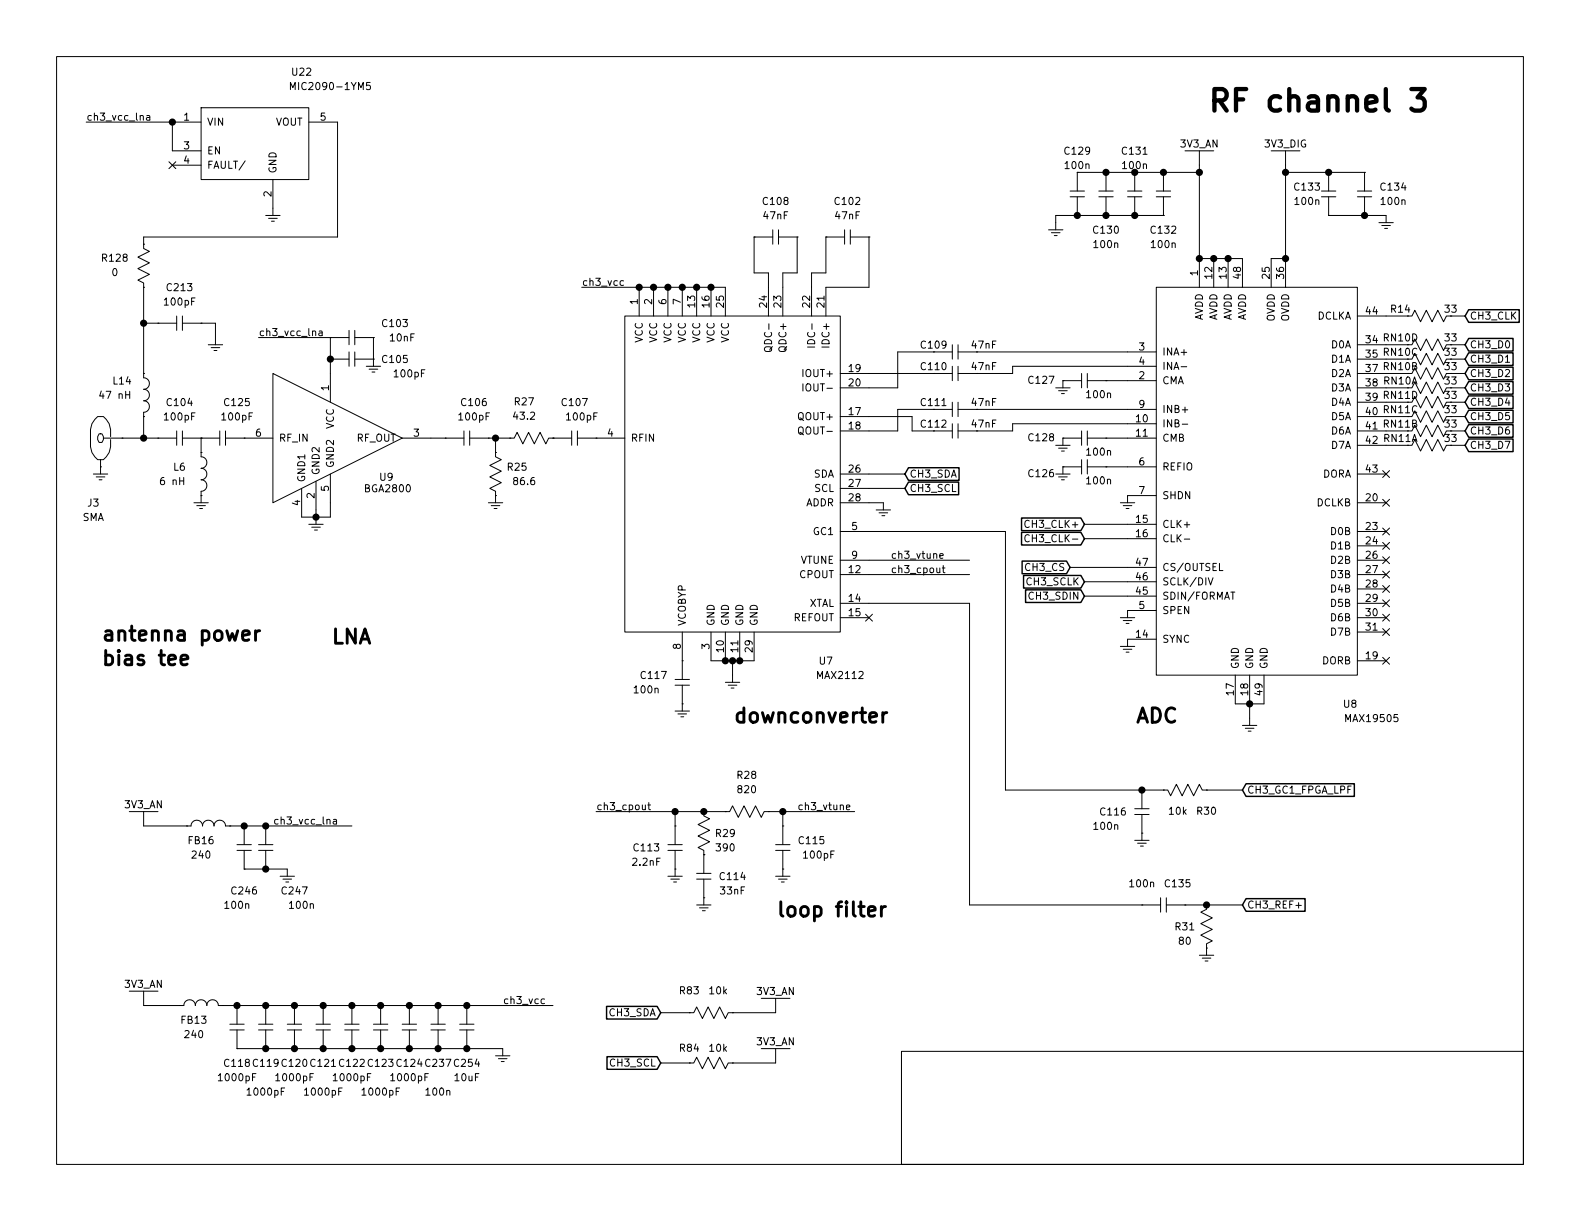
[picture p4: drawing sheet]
EESchema Schematic File Version 4
EELAYER 26 0
EELAYER END
$Descr USLetter 11000 8500
encoding utf-8
Sheet 4 11
Title ""
Date ""
Rev ""
Comp ""
Comment1 ""
Comment2 ""
Comment3 ""
Comment4 ""
$EndDescr
$Comp
L GNSS_Firehose:R R25
U 1 1
P 3450 3300
F 0 "R25" V 3400 3450 50  0000 C CNN
F 1 "86.6" V 3500 3500 50  0000 C CNN
F 2 "footprints:0402" V 3380 3300 50  0001 C CNN
F 3 "" H 3450 3300 50  0000 C CNN
	1    3450 3300
	0    1    1    0   
$EndComp
$Comp
L GNSS_Firehose:L L6
U 1 1
P 1400 3300
F 0 "L6" V 1350 3150 50  0000 C CNN
F 1 "6 nH" V 1450 3100 50  0000 C CNN
F 2 "footprints:0402" H 1400 3300 50  0001 C CNN
F 3 "" H 1400 3300 50  0000 C CNN
	1    1400 3300
	0    1    1    0   
$EndComp
$Comp
L GNSS_Firehose:R R27
U 1 1
P 3700 3050
F 0 "R27" H 3750 2800 50  0000 C CNN
F 1 "43.2" H 3750 2900 50  0000 C CNN
F 2 "footprints:0402" V 3630 3050 50  0001 C CNN
F 3 "" H 3700 3050 50  0000 C CNN
	1    3700 3050
	-1   0    0    1   
$EndComp
$Comp
L GNSS_Firehose:R R128
U 1 1
P 1000 1850
F 0 "R128" V 1050 2050 50  0000 C CNN
F 1 "0" V 950 2050 50  0000 C CNN
F 2 "footprints:0603" H 1000 1850 50  0001 C CNN
F 3 "" H 1000 1850 50  0001 C CNN
	1    1000 1850
	0    -1   -1   0   
$EndComp
$Comp
L GNSS_Firehose:SMA J3
U 1 1
P 700 3050
F 0 "J3" H 650 2600 50  0000 C CNN
F 1 "SMA" H 650 2500 50  0000 C CNN
F 2 "footprints:SMA_END_LAUNCH" H 700 3050 50  0001 C CNN
F 3 "" H 700 3050 50  0001 C CNN
	1    700  3050
	1    0    0    -1  
$EndComp
$Comp
L GNSS_Firehose:MAX2112 U7
U 1 1
P 5400 2750
F 0 "U7" H 5750 900 50  0000 C CNN
F 1 "MAX2112" H 5850 800 50  0000 C CNN
F 2 "footprints:QFN28_EP" H 5400 2750 50  0001 C CNN
F 3 "" H 5400 2750 50  0001 C CNN
	1    5400 2750
	1    0    0    -1  
$EndComp
$Comp
L GNSS_Firehose:MAX19505 U8
U 1 1
P 9050 2400
F 0 "U8" H 9400 -100 50  0000 C CNN
F 1 "MAX19505" H 9550 -200 50  0000 C CNN
F 2 "footprints:QFN48_EP" H 9000 2550 50  0001 C CNN
F 3 "" H 9000 2550 50  0001 C CNN
	1    9050 2400
	1    0    0    -1  
$EndComp
$Comp
L GNSS_Firehose:C C125
U 1 1
P 1550 3050
F 0 "C125" H 1650 3300 50  0000 C CNN
F 1 "100pF" H 1650 3200 50  0000 C CNN
F 2 "footprints:0402" H 1550 3050 50  0001 C CNN
F 3 "" H 1550 3050 50  0001 C CNN
	1    1550 3050
	1    0    0    -1  
$EndComp
$Comp
L GNSS_Firehose:C C104
U 1 1
P 1250 3050
F 0 "C104" H 1250 3300 50  0000 C CNN
F 1 "100pF" H 1250 3200 50  0000 C CNN
F 2 "footprints:0402" H 1250 3050 50  0001 C CNN
F 3 "" H 1250 3050 50  0001 C CNN
	1    1250 3050
	1    0    0    -1  
$EndComp
$Comp
L GNSS_Firehose:L L14
U 1 1
P 1000 2750
F 0 "L14" V 900 2600 50  0000 C CNN
F 1 "47 nH" V 1000 2550 50  0000 C CNN
F 2 "footprints:0402" H 1000 2750 50  0001 C CNN
F 3 "" H 1000 2750 50  0000 C CNN
	1    1000 2750
	0    1    1    0   
$EndComp
$Comp
L GNSS_Firehose:MIC2090-1YM5 U22
U 1 1
P 1750 850
F 0 "U22" H 2100 1200 50  0000 C CNN
F 1 "MIC2090-1YM5" H 2300 1100 50  0000 C CNN
F 2 "footprints:SOT-23-5" H 1750 850 50  0001 C CNN
F 3 "" H 1750 850 50  0001 C CNN
	1    1750 850 
	1    0    0    -1  
$EndComp
$Comp
L GNSS_Firehose:C C106
U 1 1
P 3250 3050
F 0 "C106" H 3300 3300 50  0000 C CNN
F 1 "100pF" H 3300 3200 50  0000 C CNN
F 2 "footprints:0402" H 3250 3050 50  0001 C CNN
F 3 "" H 3250 3050 50  0001 C CNN
	1    3250 3050
	1    0    0    -1  
$EndComp
$Comp
L GNSS_Firehose:C C107
U 1 1
P 4000 3050
F 0 "C107" H 4000 3300 50  0000 C CNN
F 1 "100pF" H 4050 3200 50  0000 C CNN
F 2 "footprints:0402" H 4000 3050 50  0001 C CNN
F 3 "" H 4000 3050 50  0001 C CNN
	1    4000 3050
	1    0    0    -1  
$EndComp
$Comp
L GNSS_Firehose:GND #PWR065
U 1 1
P 1400 3500
F 0 "#PWR065" H 1600 3400 50  0001 C CNN
F 1 "GND" H 1600 3300 50  0001 C CNN
F 2 "" H 1400 3500 50  0001 C CNN
F 3 "" H 1400 3500 50  0001 C CNN
	1    1400 3500
	1    0    0    -1  
$EndComp
$Comp
L GNSS_Firehose:GND #PWR066
U 1 1
P 700 3300
F 0 "#PWR066" H 900 3200 50  0001 C CNN
F 1 "GND" H 900 3100 50  0001 C CNN
F 2 "" H 700 3300 50  0001 C CNN
F 3 "" H 700 3300 50  0001 C CNN
	1    700  3300
	1    0    0    -1  
$EndComp
$Comp
L GNSS_Firehose:GND #PWR067
U 1 1
P 1900 1500
F 0 "#PWR067" H 2100 1400 50  0001 C CNN
F 1 "GND" H 2100 1300 50  0001 C CNN
F 2 "" H 1900 1500 50  0001 C CNN
F 3 "" H 1900 1500 50  0001 C CNN
	1    1900 1500
	1    0    0    -1  
$EndComp
$Comp
L GNSS_Firehose:GND #PWR068
U 1 1
P 2200 3650
F 0 "#PWR068" H 2400 3550 50  0001 C CNN
F 1 "GND" H 2400 3450 50  0001 C CNN
F 2 "" H 2200 3650 50  0001 C CNN
F 3 "" H 2200 3650 50  0001 C CNN
	1    2200 3650
	1    0    0    -1  
$EndComp
$Comp
L GNSS_Firehose:GND #PWR069
U 1 1
P 3450 3500
F 0 "#PWR069" H 3650 3400 50  0001 C CNN
F 1 "GND" H 3650 3300 50  0001 C CNN
F 2 "" H 3450 3500 50  0001 C CNN
F 3 "" H 3450 3500 50  0001 C CNN
	1    3450 3500
	1    0    0    -1  
$EndComp
$Comp
L GNSS_Firehose:GND #PWR070
U 1 1
P 5100 4750
F 0 "#PWR070" H 5300 4650 50  0001 C CNN
F 1 "GND" H 5300 4550 50  0001 C CNN
F 2 "" H 5100 4750 50  0001 C CNN
F 3 "" H 5100 4750 50  0001 C CNN
	1    5100 4750
	1    0    0    -1  
$EndComp
$Comp
L GNSS_Firehose:GND #PWR071
U 1 1
P 8700 5050
F 0 "#PWR071" H 8900 4950 50  0001 C CNN
F 1 "GND" H 8900 4850 50  0001 C CNN
F 2 "" H 8700 5050 50  0001 C CNN
F 3 "" H 8700 5050 50  0001 C CNN
	1    8700 5050
	1    0    0    -1  
$EndComp
NoConn ~ 1200 1150
Text Label 600  850  0    50   ~ 0
ch3_vcc_lna
$Comp
L GNSS_Firehose:C C105
U 1 1
P 2450 2500
F 0 "C105" H 2750 2500 50  0000 C CNN
F 1 "100pF" H 2850 2400 50  0000 C CNN
F 2 "footprints:0402" H 2450 2500 50  0001 C CNN
F 3 "" H 2450 2500 50  0001 C CNN
	1    2450 2500
	1    0    0    -1  
$EndComp
$Comp
L GNSS_Firehose:C C103
U 1 1
P 2450 2350
F 0 "C103" H 2750 2450 50  0000 C CNN
F 1 "10nF" H 2800 2350 50  0000 C CNN
F 2 "footprints:0402" H 2450 2350 50  0001 C CNN
F 3 "" H 2450 2350 50  0001 C CNN
	1    2450 2350
	1    0    0    -1  
$EndComp
$Comp
L GNSS_Firehose:GND #PWR072
U 1 1
P 2600 2550
F 0 "#PWR072" H 2800 2450 50  0001 C CNN
F 1 "GND" H 2800 2350 50  0001 C CNN
F 2 "" H 2600 2550 50  0001 C CNN
F 3 "" H 2600 2550 50  0001 C CNN
	1    2600 2550
	1    0    0    -1  
$EndComp
$Comp
L GNSS_Firehose:C C108
U 1 1
P 5400 1650
F 0 "C108" H 5400 1900 50  0000 C CNN
F 1 "47nF" H 5400 1800 50  0000 C CNN
F 2 "footprints:0402" H 5400 1650 50  0001 C CNN
F 3 "" H 5400 1650 50  0001 C CNN
	1    5400 1650
	1    0    0    -1  
$EndComp
$Comp
L GNSS_Firehose:C C102
U 1 1
P 5900 1650
F 0 "C102" H 5900 1900 50  0000 C CNN
F 1 "47nF" H 5900 1800 50  0000 C CNN
F 2 "footprints:0402" H 5900 1650 50  0001 C CNN
F 3 "" H 5900 1650 50  0001 C CNN
	1    5900 1650
	1    0    0    -1  
$EndComp
$Comp
L GNSS_Firehose:C C109
U 1 1
P 6650 2450
F 0 "C109" H 6500 2500 50  0000 C CNN
F 1 "47nF" H 6850 2500 50  0000 C CNN
F 2 "footprints:0402" H 6650 2450 50  0001 C CNN
F 3 "" H 6650 2450 50  0001 C CNN
	1    6650 2450
	1    0    0    -1  
$EndComp
$Comp
L GNSS_Firehose:C C110
U 1 1
P 6650 2600
F 0 "C110" H 6500 2650 50  0000 C CNN
F 1 "47nF" H 6850 2650 50  0000 C CNN
F 2 "footprints:0402" H 6650 2600 50  0001 C CNN
F 3 "" H 6650 2600 50  0001 C CNN
	1    6650 2600
	1    0    0    -1  
$EndComp
$Comp
L GNSS_Firehose:C C111
U 1 1
P 6650 2850
F 0 "C111" H 6500 2900 50  0000 C CNN
F 1 "47nF" H 6850 2900 50  0000 C CNN
F 2 "footprints:0402" H 6650 2850 50  0001 C CNN
F 3 "" H 6650 2850 50  0001 C CNN
	1    6650 2850
	1    0    0    -1  
$EndComp
$Comp
L GNSS_Firehose:C C112
U 1 1
P 6650 3000
F 0 "C112" H 6500 3050 50  0000 C CNN
F 1 "47nF" H 6850 3050 50  0000 C CNN
F 2 "footprints:0402" H 6650 3000 50  0001 C CNN
F 3 "" H 6650 3000 50  0001 C CNN
	1    6650 3000
	1    0    0    -1  
$EndComp
$Comp
L GNSS_Firehose:C C117
U 1 1
P 4750 4750
F 0 "C117" V 4700 4550 50  0000 C CNN
F 1 "100n" V 4800 4500 50  0000 C CNN
F 2 "footprints:0402" H 4750 4750 50  0001 C CNN
F 3 "" H 4750 4750 50  0001 C CNN
	1    4750 4750
	0    1    1    0   
$EndComp
$Comp
L GNSS_Firehose:GND #PWR073
U 1 1
P 6150 3550
F 0 "#PWR073" H 6350 3450 50  0001 C CNN
F 1 "GND" H 6350 3350 50  0001 C CNN
F 2 "" H 6150 3550 50  0001 C CNN
F 3 "" H 6150 3550 50  0001 C CNN
	1    6150 3550
	1    0    0    -1  
$EndComp
$Comp
L GNSS_Firehose:GND #PWR074
U 1 1
P 4750 4950
F 0 "#PWR074" H 4950 4850 50  0001 C CNN
F 1 "GND" H 4950 4750 50  0001 C CNN
F 2 "" H 4750 4950 50  0001 C CNN
F 3 "" H 4750 4950 50  0001 C CNN
	1    4750 4950
	1    0    0    -1  
$EndComp
Text Label 6200 3900 0    50   ~ 0
ch3_vtune
Text Label 6200 4000 0    50   ~ 0
ch3_cpout
$Comp
L GNSS_Firehose:C C127
U 1 1
P 7550 2650
F 0 "C127" H 7850 2650 50  0000 C CNN
F 1 "100n" H 7450 2750 50  0000 C CNN
F 2 "footprints:0402" H 7550 2650 50  0001 C CNN
F 3 "" H 7550 2650 50  0001 C CNN
	1    7550 2650
	-1   0    0    1   
$EndComp
$Comp
L GNSS_Firehose:C C128
U 1 1
P 7550 3050
F 0 "C128" H 7850 3050 50  0000 C CNN
F 1 "100n" H 7450 3150 50  0000 C CNN
F 2 "footprints:0402" H 7550 3050 50  0001 C CNN
F 3 "" H 7550 3050 50  0001 C CNN
	1    7550 3050
	-1   0    0    1   
$EndComp
$Comp
L GNSS_Firehose:C C126
U 1 1
P 7550 3250
F 0 "C126" H 7850 3300 50  0000 C CNN
F 1 "100n" H 7450 3350 50  0000 C CNN
F 2 "footprints:0402" H 7550 3250 50  0001 C CNN
F 3 "" H 7550 3250 50  0001 C CNN
	1    7550 3250
	-1   0    0    1   
$EndComp
$Comp
L GNSS_Firehose:GND #PWR075
U 1 1
P 7400 3300
F 0 "#PWR075" H 7600 3200 50  0001 C CNN
F 1 "GND" H 7600 3100 50  0001 C CNN
F 2 "" H 7400 3300 50  0001 C CNN
F 3 "" H 7400 3300 50  0001 C CNN
	1    7400 3300
	1    0    0    -1  
$EndComp
$Comp
L GNSS_Firehose:GND #PWR076
U 1 1
P 7400 3100
F 0 "#PWR076" H 7600 3000 50  0001 C CNN
F 1 "GND" H 7600 2900 50  0001 C CNN
F 2 "" H 7400 3100 50  0001 C CNN
F 3 "" H 7400 3100 50  0001 C CNN
	1    7400 3100
	1    0    0    -1  
$EndComp
$Comp
L GNSS_Firehose:GND #PWR077
U 1 1
P 7400 2700
F 0 "#PWR077" H 7600 2600 50  0001 C CNN
F 1 "GND" H 7600 2500 50  0001 C CNN
F 2 "" H 7400 2700 50  0001 C CNN
F 3 "" H 7400 2700 50  0001 C CNN
	1    7400 2700
	1    0    0    -1  
$EndComp
$Comp
L GNSS_Firehose:GND #PWR078
U 1 1
P 7850 3500
F 0 "#PWR078" H 8050 3400 50  0001 C CNN
F 1 "GND" H 8050 3300 50  0001 C CNN
F 2 "" H 7850 3500 50  0001 C CNN
F 3 "" H 7850 3500 50  0001 C CNN
	1    7850 3500
	1    0    0    -1  
$EndComp
$Comp
L GNSS_Firehose:GND #PWR079
U 1 1
P 7850 4300
F 0 "#PWR079" H 8050 4200 50  0001 C CNN
F 1 "GND" H 8050 4100 50  0001 C CNN
F 2 "" H 7850 4300 50  0001 C CNN
F 3 "" H 7850 4300 50  0001 C CNN
	1    7850 4300
	1    0    0    -1  
$EndComp
$Comp
L GNSS_Firehose:GND #PWR080
U 1 1
P 7850 4500
F 0 "#PWR080" H 8050 4400 50  0001 C CNN
F 1 "GND" H 8050 4300 50  0001 C CNN
F 2 "" H 7850 4500 50  0001 C CNN
F 3 "" H 7850 4500 50  0001 C CNN
	1    7850 4500
	1    0    0    -1  
$EndComp
NoConn ~ 9650 3300
NoConn ~ 9650 3500
NoConn ~ 9650 3700
NoConn ~ 9650 3800
NoConn ~ 9650 3900
NoConn ~ 9650 4000
NoConn ~ 9650 4100
NoConn ~ 9650 4200
NoConn ~ 9650 4300
NoConn ~ 9650 4400
NoConn ~ 9650 4600
Text Label 4050 2000 0    50   ~ 0
ch3_vcc
Text Label 1800 2350 0    50   ~ 0
ch3_vcc_lna
$Comp
L GNSS_Firehose:L FB16
U 1 1
P 1450 5750
F 0 "FB16" H 1400 5650 50  0000 C CNN
F 1 "240" H 1400 5550 50  0000 C CNN
F 2 "footprints:0603" H 1450 5750 50  0001 C CNN
F 3 "" H 1450 5750 50  0000 C CNN
	1    1450 5750
	1    0    0    -1  
$EndComp
$Comp
L GNSS_Firehose:C C246
U 1 1
P 1700 5900
F 0 "C246" V 2000 5900 50  0000 C CNN
F 1 "100n" V 2100 5850 50  0000 C CNN
F 2 "footprints:0402" H 1700 5900 50  0001 C CNN
F 3 "" H 1700 5900 50  0001 C CNN
	1    1700 5900
	0    1    1    0   
$EndComp
$Comp
L GNSS_Firehose:C C247
U 1 1
P 1850 5900
F 0 "C247" V 2150 6100 50  0000 C CNN
F 1 "100n" V 2250 6150 50  0000 C CNN
F 2 "footprints:0402" H 1850 5900 50  0001 C CNN
F 3 "" H 1850 5900 50  0001 C CNN
	1    1850 5900
	0    1    1    0   
$EndComp
$Comp
L GNSS_Firehose:C C113
U 1 1
P 4700 5900
F 0 "C113" V 4700 5700 50  0000 C CNN
F 1 "2.2nF" V 4800 5700 50  0000 C CNN
F 2 "footprints:0402" H 4700 5900 50  0001 C CNN
F 3 "" H 4700 5900 50  0001 C CNN
	1    4700 5900
	0    1    1    0   
$EndComp
$Comp
L GNSS_Firehose:C C114
U 1 1
P 4900 6100
F 0 "C114" V 4900 6300 50  0000 C CNN
F 1 "33nF" V 5000 6300 50  0000 C CNN
F 2 "footprints:0402" H 4900 6100 50  0001 C CNN
F 3 "" H 4900 6100 50  0001 C CNN
	1    4900 6100
	0    1    1    0   
$EndComp
$Comp
L GNSS_Firehose:C C115
U 1 1
P 5450 5900
F 0 "C115" V 5400 6100 50  0000 C CNN
F 1 "100pF" V 5500 6150 50  0000 C CNN
F 2 "footprints:0402" H 5450 5900 50  0001 C CNN
F 3 "" H 5450 5900 50  0001 C CNN
	1    5450 5900
	0    1    1    0   
$EndComp
$Comp
L GNSS_Firehose:R R29
U 1 1
P 4900 5800
F 0 "R29" V 4900 5950 50  0000 C CNN
F 1 "390" V 5000 5950 50  0000 C CNN
F 2 "footprints:0402" V 4830 5800 50  0001 C CNN
F 3 "" H 4900 5800 50  0000 C CNN
	1    4900 5800
	0    1    1    0   
$EndComp
$Comp
L GNSS_Firehose:R R28
U 1 1
P 5200 5650
F 0 "R28" H 5200 5400 50  0000 C CNN
F 1 "820" H 5200 5500 50  0000 C CNN
F 2 "footprints:0402" V 5130 5650 50  0001 C CNN
F 3 "" H 5200 5650 50  0000 C CNN
	1    5200 5650
	-1   0    0    1   
$EndComp
$Comp
L GNSS_Firehose:GND #PWR081
U 1 1
P 2000 6100
F 0 "#PWR081" H 2200 6000 50  0001 C CNN
F 1 "GND" H 2200 5900 50  0001 C CNN
F 2 "" H 2000 6100 50  0001 C CNN
F 3 "" H 2000 6100 50  0001 C CNN
	1    2000 6100
	1    0    0    -1  
$EndComp
$Comp
L GNSS_Firehose:GND #PWR082
U 1 1
P 4900 6300
F 0 "#PWR082" H 5100 6200 50  0001 C CNN
F 1 "GND" H 5100 6100 50  0001 C CNN
F 2 "" H 4900 6300 50  0001 C CNN
F 3 "" H 4900 6300 50  0001 C CNN
	1    4900 6300
	1    0    0    -1  
$EndComp
$Comp
L GNSS_Firehose:GND #PWR083
U 1 1
P 5450 6100
F 0 "#PWR083" H 5650 6000 50  0001 C CNN
F 1 "GND" H 5650 5900 50  0001 C CNN
F 2 "" H 5450 6100 50  0001 C CNN
F 3 "" H 5450 6100 50  0001 C CNN
	1    5450 6100
	1    0    0    -1  
$EndComp
$Comp
L GNSS_Firehose:GND #PWR084
U 1 1
P 4700 6100
F 0 "#PWR084" H 4900 6000 50  0001 C CNN
F 1 "GND" H 4900 5900 50  0001 C CNN
F 2 "" H 4700 6100 50  0001 C CNN
F 3 "" H 4700 6100 50  0001 C CNN
	1    4700 6100
	1    0    0    -1  
$EndComp
$Comp
L GNSS_Firehose:R R30
U 1 1
P 8250 5500
F 0 "R30" H 8400 5650 50  0000 C CNN
F 1 "10k" H 8200 5650 50  0000 C CNN
F 2 "footprints:0402" V 8180 5500 50  0001 C CNN
F 3 "" H 8250 5500 50  0000 C CNN
	1    8250 5500
	1    0    0    1   
$EndComp
$Comp
L GNSS_Firehose:C C116
U 1 1
P 7950 5650
F 0 "C116" V 7950 5850 50  0000 C CNN
F 1 "100n" V 8050 5900 50  0000 C CNN
F 2 "footprints:0402" H 7950 5650 50  0001 C CNN
F 3 "" H 7950 5650 50  0001 C CNN
	1    7950 5650
	0    -1   1    0   
$EndComp
$Comp
L GNSS_Firehose:R R31
U 1 1
P 8400 6450
F 0 "R31" V 8400 6600 50  0000 C CNN
F 1 "80" V 8500 6600 50  0000 C CNN
F 2 "footprints:0402" V 8330 6450 50  0001 C CNN
F 3 "" H 8400 6450 50  0000 C CNN
	1    8400 6450
	0    -1   1    0   
$EndComp
$Comp
L GNSS_Firehose:C C135
U 1 1
P 8100 6300
F 0 "C135" H 8000 6450 50  0000 C CNN
F 1 "100n" H 8250 6450 50  0000 C CNN
F 2 "footprints:0402" H 8100 6300 50  0001 C CNN
F 3 "" H 8100 6300 50  0001 C CNN
	1    8100 6300
	-1   0    0    -1  
$EndComp
$Comp
L GNSS_Firehose:R R83
U 1 1
P 4950 7050
F 0 "R83" H 5100 6900 50  0000 C CNN
F 1 "10k" H 4900 6900 50  0000 C CNN
F 2 "footprints:0402" V 4880 7050 50  0001 C CNN
F 3 "" H 4950 7050 50  0000 C CNN
	1    4950 7050
	-1   0    0    1   
$EndComp
$Comp
L GNSS_Firehose:R R84
U 1 1
P 4950 7400
F 0 "R84" H 5100 7300 50  0000 C CNN
F 1 "10k" H 4900 7300 50  0000 C CNN
F 2 "footprints:0402" V 4880 7400 50  0001 C CNN
F 3 "" H 4950 7400 50  0000 C CNN
	1    4950 7400
	-1   0    0    1   
$EndComp
$Comp
L GNSS_Firehose:L FB13
U 1 1
P 1400 7000
F 0 "FB13" H 1350 6900 50  0000 C CNN
F 1 "240" H 1350 6800 50  0000 C CNN
F 2 "footprints:0603" H 1400 7000 50  0001 C CNN
F 3 "" H 1400 7000 50  0000 C CNN
	1    1400 7000
	1    0    0    -1  
$EndComp
$Comp
L GNSS_Firehose:C C118
U 1 1
P 1650 7150
F 0 "C118" V 1900 7150 50  0000 C CNN
F 1 "1000pF" V 2000 7150 50  0000 C CNN
F 2 "footprints:0402" H 1650 7150 50  0001 C CNN
F 3 "" H 1650 7150 50  0001 C CNN
	1    1650 7150
	0    1    1    0   
$EndComp
$Comp
L GNSS_Firehose:C C119
U 1 1
P 1850 7150
F 0 "C119" V 2100 7150 50  0000 C CNN
F 1 "1000pF" V 2300 7150 50  0000 C CNN
F 2 "footprints:0402" H 1850 7150 50  0001 C CNN
F 3 "" H 1850 7150 50  0001 C CNN
	1    1850 7150
	0    1    1    0   
$EndComp
$Comp
L GNSS_Firehose:C C120
U 1 1
P 2050 7150
F 0 "C120" V 2300 7150 50  0000 C CNN
F 1 "1000pF" V 2400 7150 50  0000 C CNN
F 2 "footprints:0402" H 2050 7150 50  0001 C CNN
F 3 "" H 2050 7150 50  0001 C CNN
	1    2050 7150
	0    1    1    0   
$EndComp
$Comp
L GNSS_Firehose:C C121
U 1 1
P 2250 7150
F 0 "C121" V 2500 7150 50  0000 C CNN
F 1 "1000pF" V 2700 7150 50  0000 C CNN
F 2 "footprints:0402" H 2250 7150 50  0001 C CNN
F 3 "" H 2250 7150 50  0001 C CNN
	1    2250 7150
	0    1    1    0   
$EndComp
$Comp
L GNSS_Firehose:C C122
U 1 1
P 2450 7150
F 0 "C122" V 2700 7150 50  0000 C CNN
F 1 "1000pF" V 2800 7150 50  0000 C CNN
F 2 "footprints:0402" H 2450 7150 50  0001 C CNN
F 3 "" H 2450 7150 50  0001 C CNN
	1    2450 7150
	0    1    1    0   
$EndComp
$Comp
L GNSS_Firehose:C C123
U 1 1
P 2650 7150
F 0 "C123" V 2900 7150 50  0000 C CNN
F 1 "1000pF" V 3100 7150 50  0000 C CNN
F 2 "footprints:0402" H 2650 7150 50  0001 C CNN
F 3 "" H 2650 7150 50  0001 C CNN
	1    2650 7150
	0    1    1    0   
$EndComp
$Comp
L GNSS_Firehose:C C124
U 1 1
P 2850 7150
F 0 "C124" V 3100 7150 50  0000 C CNN
F 1 "1000pF" V 3200 7150 50  0000 C CNN
F 2 "footprints:0402" H 2850 7150 50  0001 C CNN
F 3 "" H 2850 7150 50  0001 C CNN
	1    2850 7150
	0    1    1    0   
$EndComp
$Comp
L GNSS_Firehose:C C129
U 1 1
P 7500 1350
F 0 "C129" V 7200 1350 50  0000 C CNN
F 1 "100n" V 7300 1350 50  0000 C CNN
F 2 "footprints:0402" H 7500 1350 50  0001 C CNN
F 3 "" H 7500 1350 50  0001 C CNN
	1    7500 1350
	0    1    1    0   
$EndComp
$Comp
L GNSS_Firehose:C C130
U 1 1
P 7700 1350
F 0 "C130" V 7950 1350 50  0000 C CNN
F 1 "100n" V 8050 1350 50  0000 C CNN
F 2 "footprints:0402" H 7700 1350 50  0001 C CNN
F 3 "" H 7700 1350 50  0001 C CNN
	1    7700 1350
	0    1    1    0   
$EndComp
$Comp
L GNSS_Firehose:C C131
U 1 1
P 7900 1350
F 0 "C131" V 7600 1350 50  0000 C CNN
F 1 "100n" V 7700 1350 50  0000 C CNN
F 2 "footprints:0402" H 7900 1350 50  0001 C CNN
F 3 "" H 7900 1350 50  0001 C CNN
	1    7900 1350
	0    1    1    0   
$EndComp
$Comp
L GNSS_Firehose:C C132
U 1 1
P 8100 1350
F 0 "C132" V 8350 1350 50  0000 C CNN
F 1 "100n" V 8450 1350 50  0000 C CNN
F 2 "footprints:0402" H 8100 1350 50  0001 C CNN
F 3 "" H 8100 1350 50  0001 C CNN
	1    8100 1350
	0    1    1    0   
$EndComp
$Comp
L GNSS_Firehose:C C133
U 1 1
P 9250 1350
F 0 "C133" V 9200 1200 50  0000 C CNN
F 1 "100n" V 9300 1200 50  0000 C CNN
F 2 "footprints:0402" H 9250 1350 50  0001 C CNN
F 3 "" H 9250 1350 50  0001 C CNN
	1    9250 1350
	0    1    1    0   
$EndComp
$Comp
L GNSS_Firehose:C C134
U 1 1
P 9500 1350
F 0 "C134" V 9450 1550 50  0000 C CNN
F 1 "100n" V 9550 1550 50  0000 C CNN
F 2 "footprints:0402" H 9500 1350 50  0001 C CNN
F 3 "" H 9500 1350 50  0001 C CNN
	1    9500 1350
	0    1    1    0   
$EndComp
Text Label 1900 5750 0    50   ~ 0
ch3_vcc_lna
Text Label 4150 5650 0    50   ~ 0
ch3_cpout
Text Label 5550 5650 0    50   ~ 0
ch3_vtune
$Comp
L GNSS_Firehose:GND #PWR085
U 1 1
P 3500 7350
F 0 "#PWR085" H 3700 7250 50  0001 C CNN
F 1 "GND" H 3700 7150 50  0001 C CNN
F 2 "" H 3500 7350 50  0001 C CNN
F 3 "" H 3500 7350 50  0001 C CNN
	1    3500 7350
	1    0    0    -1  
$EndComp
$Comp
L GNSS_Firehose:GND #PWR086
U 1 1
P 7350 1600
F 0 "#PWR086" H 7550 1500 50  0001 C CNN
F 1 "GND" H 7550 1400 50  0001 C CNN
F 2 "" H 7350 1600 50  0001 C CNN
F 3 "" H 7350 1600 50  0001 C CNN
	1    7350 1600
	1    0    0    -1  
$EndComp
$Comp
L GNSS_Firehose:GND #PWR087
U 1 1
P 9650 1550
F 0 "#PWR087" H 9850 1450 50  0001 C CNN
F 1 "GND" H 9850 1350 50  0001 C CNN
F 2 "" H 9650 1550 50  0001 C CNN
F 3 "" H 9650 1550 50  0001 C CNN
	1    9650 1550
	1    0    0    -1  
$EndComp
Text Notes 700  4650 0    100  ~ 20
antenna power\nbias tee
Text Notes 2300 4500 0    100  ~ 20
LNA
Text Notes 5100 5050 0    100  ~ 20
downconverter
Text Notes 7900 5050 0    100  ~ 20
ADC
Text Notes 5400 6400 0    100  ~ 20
loop filter
Text Label 3500 7000 0    50   ~ 0
ch3_vcc
Wire Wire Line
	1000 2900 1000 3050
Connection ~ 1000 3050
Wire Wire Line
	1000 2000 1000 2250
Wire Wire Line
	1000 1650 2350 1650
Wire Wire Line
	2350 1650 2350 850 
Wire Wire Line
	1400 3050 1400 3150
Wire Wire Line
	3400 3050 3450 3050
Wire Wire Line
	3450 3150 3450 3050
Connection ~ 3450 3050
Wire Wire Line
	1200 850  1200 1050
Connection ~ 1200 850 
Wire Wire Line
	850  3050 1000 3050
Wire Wire Line
	600  850  1200 850 
Wire Wire Line
	3000 3050 3100 3050
Wire Wire Line
	4950 4600 5050 4600
Connection ~ 5050 4600
Connection ~ 5150 4600
Wire Wire Line
	5100 4700 5100 4600
Connection ~ 5100 4600
Wire Wire Line
	4050 2000 4450 2000
Connection ~ 4950 2000
Connection ~ 4850 2000
Connection ~ 4750 2000
Connection ~ 4650 2000
Connection ~ 4550 2000
Connection ~ 4450 2000
Wire Wire Line
	6050 3500 6150 3500
Wire Wire Line
	6050 3700 7000 3700
Wire Wire Line
	6050 3900 6750 3900
Wire Wire Line
	6050 4000 6750 4000
Wire Wire Line
	6050 4200 6750 4200
Wire Wire Line
	7050 2550 7850 2550
Wire Wire Line
	7050 2950 7850 2950
Wire Wire Line
	7850 2650 7700 2650
Wire Wire Line
	7700 3050 7850 3050
Wire Wire Line
	7700 3250 7850 3250
Wire Wire Line
	6050 2700 6250 2700
Wire Wire Line
	6250 2700 6250 2450
Wire Wire Line
	6250 2450 6500 2450
Wire Wire Line
	6050 2600 6500 2600
Wire Wire Line
	6050 3000 6250 3000
Wire Wire Line
	6250 3000 6250 2850
Wire Wire Line
	6250 2850 6500 2850
Wire Wire Line
	6050 2900 6350 2900
Wire Wire Line
	6350 2900 6350 3000
Wire Wire Line
	6350 3000 6500 3000
Connection ~ 8450 1800
Connection ~ 8550 1800
Connection ~ 8950 1800
Wire Wire Line
	8600 4900 8700 4900
Connection ~ 8700 4900
Wire Wire Line
	8700 4900 8700 5000
Wire Wire Line
	6800 2600 7050 2600
Wire Wire Line
	6800 3000 7050 3000
Wire Wire Line
	7850 2450 6800 2450
Wire Wire Line
	6800 2850 7850 2850
Wire Wire Line
	5350 2000 5350 1900
Wire Wire Line
	5350 1900 5250 1900
Wire Wire Line
	5250 1900 5250 1650
Wire Wire Line
	5550 1650 5550 1900
Wire Wire Line
	5550 1900 5450 1900
Wire Wire Line
	5450 1900 5450 2000
Wire Wire Line
	5650 2000 5650 1900
Wire Wire Line
	5650 1900 5750 1900
Wire Wire Line
	5750 1900 5750 1650
Wire Wire Line
	5750 2000 6050 2000
Wire Wire Line
	6050 2000 6050 1650
Wire Wire Line
	1700 6050 1850 6050
Connection ~ 1850 6050
Wire Wire Line
	1600 5750 1700 5750
Connection ~ 1700 5750
Wire Wire Line
	4150 5650 4700 5650
Connection ~ 4700 5650
Connection ~ 4900 5650
Wire Wire Line
	5350 5650 5450 5650
Connection ~ 5450 5650
Wire Wire Line
	1550 7000 1650 7000
Connection ~ 1650 7000
Connection ~ 1850 7000
Connection ~ 2050 7000
Connection ~ 2850 7000
Connection ~ 2250 7000
Connection ~ 2450 7000
Wire Wire Line
	1650 7300 1850 7300
Connection ~ 1850 7300
Connection ~ 2050 7300
Connection ~ 2250 7300
Connection ~ 2450 7300
Connection ~ 2650 7300
Connection ~ 7700 1200
Connection ~ 7900 1200
Connection ~ 7700 1500
Connection ~ 7900 1500
Connection ~ 9250 1200
Wire Wire Line
	9250 1500 9500 1500
Connection ~ 9500 1500
Connection ~ 1850 5750
Connection ~ 2650 7000
Connection ~ 8400 6300
Wire Wire Line
	6750 6300 7950 6300
Wire Wire Line
	7000 5500 7950 5500
Connection ~ 7950 5500
$Comp
L GNSS_Firehose:GND #PWR088
U 1 1
P 7950 5850
F 0 "#PWR088" H 8150 5750 50  0001 C CNN
F 1 "GND" H 8150 5650 50  0001 C CNN
F 2 "" H 7950 5850 50  0001 C CNN
F 3 "" H 7950 5850 50  0001 C CNN
	1    7950 5850
	-1   0    0    -1  
$EndComp
$Comp
L GNSS_Firehose:GND #PWR089
U 1 1
P 8400 6650
F 0 "#PWR089" H 8600 6550 50  0001 C CNN
F 1 "GND" H 8600 6450 50  0001 C CNN
F 2 "" H 8400 6650 50  0001 C CNN
F 3 "" H 8400 6650 50  0001 C CNN
	1    8400 6650
	-1   0    0    -1  
$EndComp
Wire Wire Line
	7050 2600 7050 2550
Wire Wire Line
	7050 3000 7050 2950
Wire Wire Line
	1000 1700 1000 1650
Wire Wire Line
	2600 2500 2600 2350
Wire Wire Line
	2300 2350 2300 2500
Connection ~ 2300 2500
Wire Wire Line
	2300 2350 1800 2350
Wire Wire Line
	2100 3600 2200 3600
Wire Wire Line
	2200 3600 2200 3550
Wire Wire Line
	2300 3600 2300 3500
Connection ~ 2200 3600
Connection ~ 2850 7300
Text Notes 8400 800  0    150  ~ 30
RF channel 3
Text GLabel 4600 7050 0    50   Input ~ 0
CH3_SDA
Wire Wire Line
	4600 7050 4800 7050
Wire Wire Line
	1250 7000 1000 7000
$Comp
L GNSS_Firehose:VCC_3V3_AN #PWR090
U 1 1
P 1000 7000
F 0 "#PWR090" H 1180 6770 50  0001 C CNN
F 1 "VCC_3V3_AN" H 1130 6870 50  0001 C CNN
F 2 "" H 1000 7000 50  0001 C CNN
F 3 "" H 1000 7000 50  0001 C CNN
	1    1000 7000
	1    0    0    -1  
$EndComp
$Comp
L GNSS_Firehose:VCC_3V3_AN #PWR091
U 1 1
P 1000 5750
F 0 "#PWR091" H 1180 5520 50  0001 C CNN
F 1 "VCC_3V3_AN" H 1130 5620 50  0001 C CNN
F 2 "" H 1000 5750 50  0001 C CNN
F 3 "" H 1000 5750 50  0001 C CNN
	1    1000 5750
	1    0    0    -1  
$EndComp
$Comp
L GNSS_Firehose:VCC_3V3_AN #PWR092
U 1 1
P 5400 7050
F 0 "#PWR092" H 5580 6820 50  0001 C CNN
F 1 "VCC_3V3_AN" H 5530 6920 50  0001 C CNN
F 2 "" H 5400 7050 50  0001 C CNN
F 3 "" H 5400 7050 50  0001 C CNN
	1    5400 7050
	1    0    0    -1  
$EndComp
$Comp
L GNSS_Firehose:VCC_3V3_AN #PWR093
U 1 1
P 5400 7400
F 0 "#PWR093" H 5580 7170 50  0001 C CNN
F 1 "VCC_3V3_AN" H 5530 7270 50  0001 C CNN
F 2 "" H 5400 7400 50  0001 C CNN
F 3 "" H 5400 7400 50  0001 C CNN
	1    5400 7400
	1    0    0    -1  
$EndComp
Wire Wire Line
	1000 5750 1300 5750
Wire Wire Line
	5400 7050 5100 7050
Wire Wire Line
	5400 7400 5100 7400
Text GLabel 4600 7400 0    50   Input ~ 0
CH3_SCL
Wire Wire Line
	4600 7400 4800 7400
Text GLabel 8650 5500 2    50   Input ~ 0
CH3_GC1_FPGA_LPF
Text GLabel 8650 6300 2    50   Input ~ 0
CH3_REF+
$Comp
L GNSS_Firehose:VCC_3V3_AN #PWR094
U 1 1
P 8350 1150
F 0 "#PWR094" H 8530 920 50  0001 C CNN
F 1 "VCC_3V3_AN" H 8480 1020 50  0001 C CNN
F 2 "" H 8350 1150 50  0001 C CNN
F 3 "" H 8350 1150 50  0001 C CNN
	1    8350 1150
	1    0    0    -1  
$EndComp
$Comp
L GNSS_Firehose:VCC_3V3_DIG #PWR095
U 1 1
P 8950 1150
F 0 "#PWR095" H 9130 920 50  0001 C CNN
F 1 "VCC_3V3_DIG" H 9080 1020 50  0001 C CNN
F 2 "" H 8950 1150 50  0001 C CNN
F 3 "" H 8950 1150 50  0001 C CNN
	1    8950 1150
	1    0    0    -1  
$EndComp
Wire Wire Line
	8250 6300 8400 6300
Wire Wire Line
	8400 5500 8650 5500
Wire Wire Line
	8950 1200 9250 1200
Text GLabel 6300 3300 2    50   Input ~ 0
CH3_SDA
Text GLabel 6300 3400 2    50   Input ~ 0
CH3_SCL
Text GLabel 7550 3650 0    50   Input ~ 0
CH3_CLK+
Text GLabel 7550 3750 0    50   Input ~ 0
CH3_CLK-
Text GLabel 7450 3950 0    50   Input ~ 0
CH3_CS
Text GLabel 7550 4050 0    50   Input ~ 0
CH3_SCLK
Text GLabel 7550 4150 0    50   Input ~ 0
CH3_SDIN
Text GLabel 10200 2200 2    50   Input ~ 0
CH3_CLK
Text GLabel 10200 2400 2    50   Input ~ 0
CH3_D0
Text GLabel 10200 2500 2    50   Input ~ 0
CH3_D1
Text GLabel 10200 2600 2    50   Input ~ 0
CH3_D2
Text GLabel 10200 2700 2    50   Input ~ 0
CH3_D3
Text GLabel 10200 2800 2    50   Input ~ 0
CH3_D4
Text GLabel 10200 2900 2    50   Input ~ 0
CH3_D5
Text GLabel 10200 3000 2    50   Input ~ 0
CH3_D6
Text GLabel 10200 3100 2    50   Input ~ 0
CH3_D7
Wire Wire Line
	6300 3300 6050 3300
Wire Wire Line
	6050 3400 6300 3400
Wire Wire Line
	7550 3650 7850 3650
Wire Wire Line
	7850 3750 7550 3750
Wire Wire Line
	7450 3950 7850 3950
Wire Wire Line
	7850 4050 7550 4050
Wire Wire Line
	7550 4150 7850 4150
$Comp
L GNSS_Firehose:R R14
U 1 1
P 9950 2200
F 0 "R14" H 9750 2250 50  0000 C CNN
F 1 "33" H 10100 2250 50  0000 C CNN
F 2 "footprints:0402" H 9950 2200 50  0001 C CNN
F 3 "" H 9950 2200 50  0001 C CNN
	1    9950 2200
	1    0    0    -1  
$EndComp
$Comp
L GNSS_Firehose:Rx4 RN10
U 1 1
P 9950 2700
F 0 "RN10" H 9750 2750 50  0000 C CNN
F 1 "33" H 10100 2750 50  0000 C CNN
F 2 "footprints:1206_4R" H 9950 2700 50  0001 C CNN
F 3 "" H 9950 2700 50  0001 C CNN
	1    9950 2700
	1    0    0    -1  
$EndComp
$Comp
L GNSS_Firehose:Rx4 RN10
U 2 1
P 9950 2600
F 0 "RN10" H 9750 2650 50  0000 C CNN
F 1 "33" H 10100 2650 50  0000 C CNN
F 2 "footprints:1206_4R" H 9950 2600 50  0001 C CNN
F 3 "" H 9950 2600 50  0001 C CNN
	2    9950 2600
	1    0    0    -1  
$EndComp
$Comp
L GNSS_Firehose:Rx4 RN10
U 3 1
P 9950 2500
F 0 "RN10" H 9750 2550 50  0000 C CNN
F 1 "33" H 10100 2550 50  0000 C CNN
F 2 "footprints:1206_4R" H 9950 2500 50  0001 C CNN
F 3 "" H 9950 2500 50  0001 C CNN
	3    9950 2500
	1    0    0    -1  
$EndComp
$Comp
L GNSS_Firehose:Rx4 RN10
U 4 1
P 9950 2400
F 0 "RN10" H 9750 2450 50  0000 C CNN
F 1 "33" H 10100 2450 50  0000 C CNN
F 2 "footprints:1206_4R" H 9950 2400 50  0001 C CNN
F 3 "" H 9950 2400 50  0001 C CNN
	4    9950 2400
	1    0    0    -1  
$EndComp
$Comp
L GNSS_Firehose:Rx4 RN11
U 1 1
P 9950 3100
F 0 "RN11" H 9750 3150 50  0000 C CNN
F 1 "33" H 10100 3150 50  0000 C CNN
F 2 "footprints:1206_4R" H 9950 3100 50  0001 C CNN
F 3 "" H 9950 3100 50  0001 C CNN
	1    9950 3100
	1    0    0    -1  
$EndComp
$Comp
L GNSS_Firehose:Rx4 RN11
U 2 1
P 9950 3000
F 0 "RN11" H 9750 3050 50  0000 C CNN
F 1 "33" H 10100 3050 50  0000 C CNN
F 2 "footprints:1206_4R" H 9950 3000 50  0001 C CNN
F 3 "" H 9950 3000 50  0001 C CNN
	2    9950 3000
	1    0    0    -1  
$EndComp
$Comp
L GNSS_Firehose:Rx4 RN11
U 3 1
P 9950 2900
F 0 "RN11" H 9750 2950 50  0000 C CNN
F 1 "33" H 10100 2950 50  0000 C CNN
F 2 "footprints:1206_4R" H 9950 2900 50  0001 C CNN
F 3 "" H 9950 2900 50  0001 C CNN
	3    9950 2900
	1    0    0    -1  
$EndComp
$Comp
L GNSS_Firehose:Rx4 RN11
U 4 1
P 9950 2800
F 0 "RN11" H 9750 2850 50  0000 C CNN
F 1 "33" H 10100 2850 50  0000 C CNN
F 2 "footprints:1206_4R" H 9950 2800 50  0001 C CNN
F 3 "" H 9950 2800 50  0001 C CNN
	4    9950 2800
	1    0    0    -1  
$EndComp
Wire Wire Line
	9650 2200 9800 2200
Wire Wire Line
	9650 2400 9800 2400
Wire Wire Line
	9650 2500 9800 2500
Wire Wire Line
	9650 2600 9800 2600
Wire Wire Line
	9650 2700 9800 2700
Wire Wire Line
	9650 2800 9800 2800
Wire Wire Line
	9650 2900 9800 2900
Wire Wire Line
	9650 3000 9800 3000
Wire Wire Line
	9650 3100 9800 3100
Wire Wire Line
	10100 2200 10200 2200
Wire Wire Line
	10100 2400 10200 2400
Wire Wire Line
	10100 2500 10200 2500
Wire Wire Line
	10100 2600 10200 2600
Wire Wire Line
	10100 2700 10200 2700
Wire Wire Line
	10100 2800 10200 2800
Wire Wire Line
	10100 2900 10200 2900
Wire Wire Line
	10100 3000 10200 3000
Wire Wire Line
	10100 3100 10200 3100
Wire Wire Line
	8950 1150 8950 1200
Wire Wire Line
	8950 1800 8850 1800
Connection ~ 8950 1200
Wire Wire Line
	7500 1200 7700 1200
Wire Wire Line
	8350 1150 8350 1200
Connection ~ 8100 1200
Connection ~ 8350 1200
Wire Wire Line
	8350 1800 8450 1800
Connection ~ 8350 1800
Wire Wire Line
	7350 1550 7350 1500
Wire Wire Line
	7350 1500 7500 1500
Connection ~ 7500 1500
$Comp
L GNSS_Firehose:C C213
U 1 1
P 1250 2250
F 0 "C213" H 1250 2500 50  0000 C CNN
F 1 "100pF" H 1250 2400 50  0000 C CNN
F 2 "footprints:0402" H 1250 2250 50  0001 C CNN
F 3 "" H 1250 2250 50  0001 C CNN
	1    1250 2250
	1    0    0    -1  
$EndComp
$Comp
L GNSS_Firehose:GND #PWR096
U 1 1
P 1500 2400
F 0 "#PWR096" H 1700 2300 50  0001 C CNN
F 1 "GND" H 1700 2200 50  0001 C CNN
F 2 "" H 1500 2400 50  0001 C CNN
F 3 "" H 1500 2400 50  0001 C CNN
	1    1500 2400
	1    0    0    -1  
$EndComp
Wire Wire Line
	1500 2350 1500 2250
Wire Wire Line
	1500 2250 1400 2250
Wire Wire Line
	1100 2250 1000 2250
Connection ~ 1000 2250
$Comp
L GNSS_Firehose:BGA2800 U9
U 1 1
P 2400 3050
F 0 "U9" H 2690 2780 50  0000 C CNN
F 1 "BGA2800" H 2700 2700 50  0000 C CNN
F 2 "footprints:SOT-363" H 2400 3050 50  0001 C CNN
F 3 "" H 2400 3050 50  0001 C CNN
	1    2400 3050
	1    0    0    -1  
$EndComp
Wire Wire Line
	7000 3700 7000 5500
Wire Wire Line
	6750 4200 6750 6300
NoConn ~ 6050 4300
$Comp
L GNSS_Firehose:C C237
U 1 1
P 3050 7150
F 0 "C237" V 3300 7150 50  0000 C CNN
F 1 "100n" V 3500 7150 50  0000 C CNN
F 2 "footprints:0402" H 3050 7150 50  0001 C CNN
F 3 "" H 3050 7150 50  0001 C CNN
	1    3050 7150
	0    1    1    0   
$EndComp
$Comp
L GNSS_Firehose:C C254
U 1 1
P 3250 7150
F 0 "C254" V 3500 7150 50  0000 C CNN
F 1 "10uF" V 3600 7150 50  0000 C CNN
F 2 "footprints:0805" H 3250 7150 50  0001 C CNN
F 3 "" H 3250 7150 50  0001 C CNN
	1    3250 7150
	0    1    1    0   
$EndComp
Connection ~ 3050 7000
Connection ~ 3250 7000
Connection ~ 3050 7300
Connection ~ 3250 7300
Wire Wire Line
	4700 5750 4700 5650
Wire Wire Line
	5450 5750 5450 5650
Wire Wire Line
	1000 3050 1100 3050
Wire Wire Line
	3450 3050 3550 3050
Wire Wire Line
	5050 4600 5100 4600
Wire Wire Line
	5150 4600 5250 4600
Wire Wire Line
	5100 4600 5150 4600
Wire Wire Line
	4950 2000 5050 2000
Wire Wire Line
	4850 2000 4950 2000
Wire Wire Line
	4750 2000 4850 2000
Wire Wire Line
	4650 2000 4750 2000
Wire Wire Line
	4550 2000 4650 2000
Wire Wire Line
	4450 2000 4550 2000
Wire Wire Line
	8450 1800 8550 1800
Wire Wire Line
	8550 1800 8650 1800
Wire Wire Line
	8700 4900 8800 4900
Wire Wire Line
	1850 6050 2000 6050
Wire Wire Line
	1700 5750 1850 5750
Wire Wire Line
	4700 5650 4900 5650
Wire Wire Line
	4900 5650 5050 5650
Wire Wire Line
	5450 5650 5950 5650
Wire Wire Line
	1650 7000 1850 7000
Wire Wire Line
	1850 7000 2050 7000
Wire Wire Line
	2050 7000 2250 7000
Wire Wire Line
	2850 7000 3050 7000
Wire Wire Line
	2250 7000 2450 7000
Wire Wire Line
	2450 7000 2650 7000
Wire Wire Line
	1850 7300 2050 7300
Wire Wire Line
	2050 7300 2250 7300
Wire Wire Line
	2250 7300 2450 7300
Wire Wire Line
	2450 7300 2650 7300
Wire Wire Line
	2650 7300 2850 7300
Wire Wire Line
	7700 1200 7900 1200
Wire Wire Line
	7900 1200 8100 1200
Wire Wire Line
	7700 1500 7900 1500
Wire Wire Line
	7900 1500 8100 1500
Wire Wire Line
	9250 1200 9500 1200
Wire Wire Line
	9500 1500 9650 1500
Wire Wire Line
	1850 5750 2450 5750
Wire Wire Line
	2650 7000 2850 7000
Wire Wire Line
	8400 6300 8650 6300
Wire Wire Line
	7950 5500 8100 5500
Wire Wire Line
	2300 2500 2300 2600
Wire Wire Line
	2200 3600 2300 3600
Wire Wire Line
	2850 7300 3050 7300
Wire Wire Line
	8950 1200 8950 1800
Wire Wire Line
	8100 1200 8350 1200
Wire Wire Line
	8350 1200 8350 1800
Wire Wire Line
	7500 1500 7700 1500
Wire Wire Line
	1000 2250 1000 2600
Wire Wire Line
	3050 7000 3250 7000
Wire Wire Line
	3250 7000 3850 7000
Wire Wire Line
	3050 7300 3250 7300
Wire Wire Line
	3250 7300 3500 7300
$EndSCHEMATC
